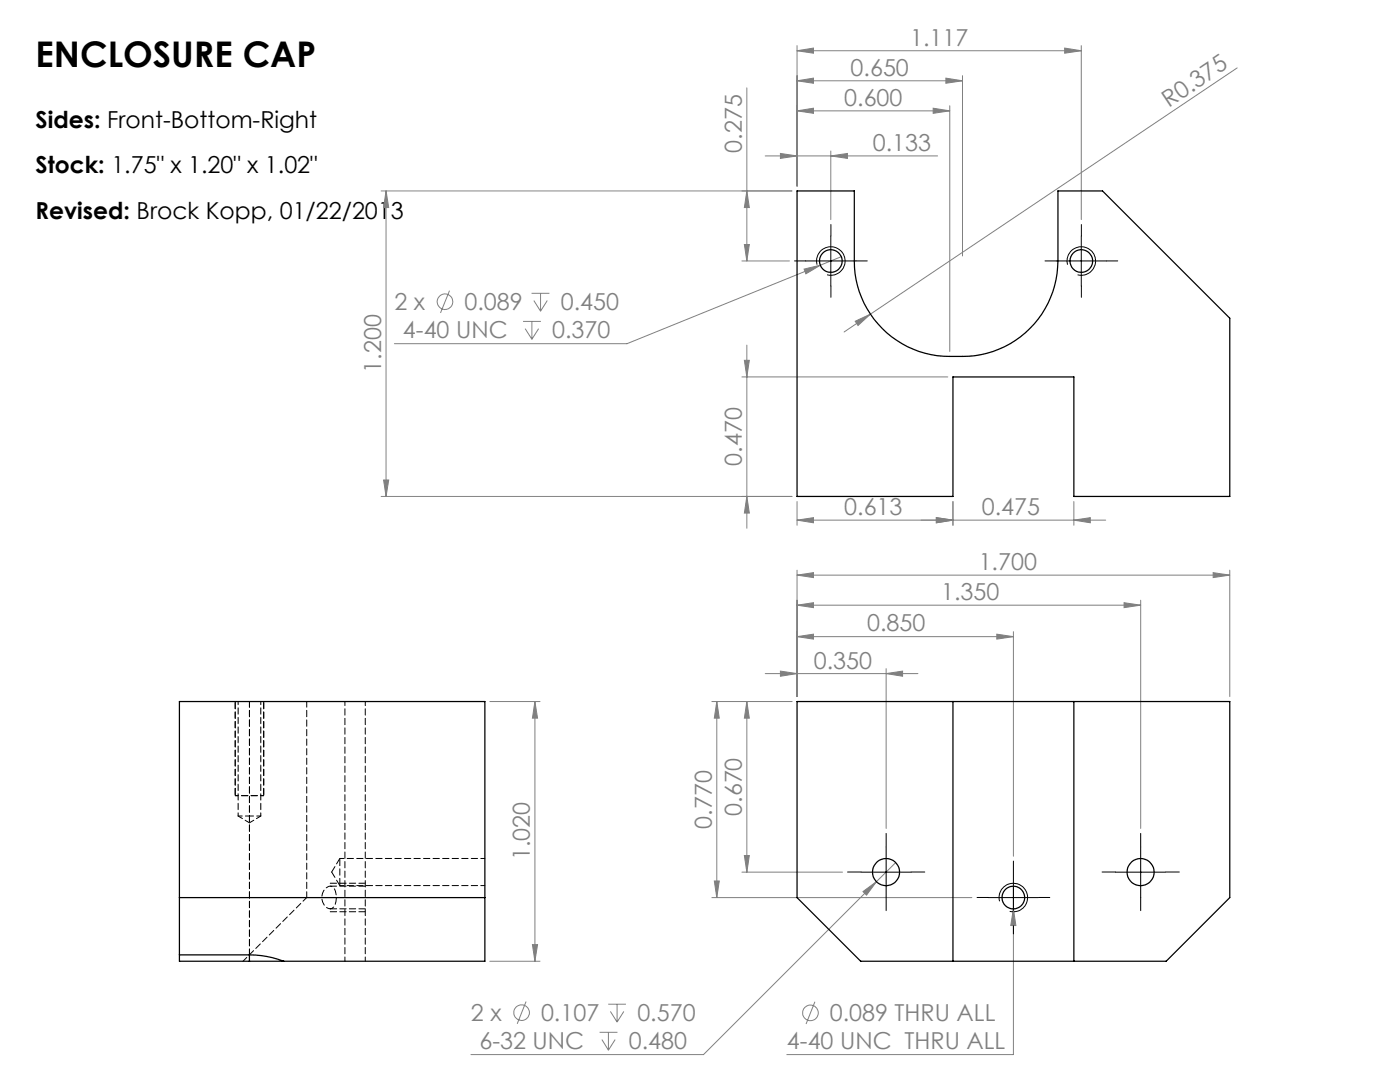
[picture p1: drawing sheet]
<svg xmlns="http://www.w3.org/2000/svg" width="279mm" height="216mm" viewBox="0 0 279 216" stroke-linecap="round" stroke-linejoin="round" font-family="sans-serif">
<g fill="none" stroke="#808080" stroke-width=".2">
<path d="M149 17.5v34.6M159.1 16.1l3.2-.5v1zM159.1 10.1l3.2-.5v1zM159.1 9.1v28M159.1 16.1h33M159.1 10.1h56.7M188.8 15.6l3.3 .5-3.3 .5zM192.1 15.1v36M212.5 9.6l3.3 .5-3.3 .5zM215.8 9.1v34.7M246.9 13.5l-73.2 49.2M76.1 38.1h81.9"/>
<path d="M77 38.1l.6 3.3h-1zM77 38.1v61M149 38.1l.5 3.3h-.9zM152.7 31.1h34.4M155.8 30.6l3.3 .5-3.3 .5zM159.1 22.1l3.2-.5v1zM159.1 22.1h30.4M165.8 31.1l3.3-.5v1zM165.8 30.1v13.7M186.2 21.6l3.3 .5-3.3 .5zM189.5 21.1v49M89.7 58l-1.8 4.4"/>
<path d="M106.1 58.5h3.5M106.5 60l1.4 2.1M107.9 58.5v3.6M109.2 60l-1.3 2.1M148.1 52.1h9.5M148.6 48.8h.9l-.5 3.3zM160.5 53.7l3.2-.8-2.9 1.7zM167.9 51.2l-42.8 17.4h-46.4M104.4 64.1h3.5M104.8 65.6l1.4 2.1M106.2 64.1v3.6M107.5 65.6l-1.3 2.1"/>
<path d="M148.1 75.2h41.1M148.6 71.9h.9l-.5 3.3zM149 68.9v36.5M170.7 64.1l3-1.4-2.5 2.2zM173.7 62.7l-5.2 3.6M76.1 99.1h81.9M76.6 95.8h1l-.6 3.3zM149 99.1l.5 3.3h-.9zM159.1 114.8l3.2-.5v1zM159.1 103.8l3.2-.5v1zM159.1 100.1v4.7M159.1 113.8v25.2"/>
<path d="M159.1 114.8h86.3M159.1 103.8h61.6M186.9 103.3l3.3 .5-3.3 .5zM190.2 100.1v4.7M214.3 103.8l3.3-.5v1zM214.3 100.1v4.7M227.6 119.8v45.5M242.1 114.3l3.3 .5-3.3 .5zM245.4 113.8v25.2M97.8 140h10M106.8 140l.5 3.3h-1zM106.8 140v51.8"/>
<path d="M142.1 140h15.9M143.1 140l.4 3.3h-.9zM143.1 140v39.1M149 140l.5 3.3h-.9zM149 140v34M152.7 134.4h30.5M155.8 133.9l3.3 .5-3.3 .5zM159.1 127l3.2-.5v1zM159.1 120.8l3.2-.5v.9zM159.1 127h43.1M159.1 120.8h68.5M176.8 134.4l3.3-.5v1z"/>
<path d="M176.8 133.4v31.9M198.9 126.5l3.3 .5-3.3 .5zM202.2 126v44.9M224.3 120.3l3.3 .5-3.3 .4zM142.1 179.1h51.9M142.6 175.8h.9l-.4 3.3zM148.1 174h20M148.6 170.7h.9l-.5 3.3zM172.2 177.9l2.7-2-2 2.7zM174.9 175.9l-34.5 34.5h-46.4M178.8 172.1l-3.9 3.8M202.2 176.8v33.6h-45.2"/>
<path d="M97.8 191.8h10M105 199.8l-1.8 4.5M106.3 188.5h1l-.5 3.3zM162.6 199.9l-1.7 4.4M202.2 181.4l.5 3.3h-1zM119.7 206h3.5M120.1 207.4l1.3 2.1M121.4 200.4h3.5M121.4 206v3.5M121.8 201.8l1.4 2.1M122.8 207.4l-1.4 2.1M123.2 200.4v3.5"/>
<path d="M124.5 201.8l-1.3 2.1"/>
<circle cx="88.8" cy="60.2" r="1.55"/>
<circle cx="104.1" cy="202.1" r="1.55"/>
<circle cx="161.7" cy="202.1" r="1.56"/>
</g>
<g fill="none" stroke="#000" stroke-width=".2">
<path d="M160.8 52.1h10M163.1 52.8a2.85 2.85 0 0 1 2.5-3.6 2.85 2.85 0 0 1 3 3.1 2.85 2.85 0 0 1-3.5 2.5M165.8 47.1v10M210.8 52.1h10M213 52.8a2.85 2.85 0 0 1 2.5-3.6 2.85 2.85 0 0 1 3.1 3.1 2.85 2.85 0 0 1-3.5 2.5M215.8 47.1v10M171.8 174h10M176.8 169v10M197.2 179.1h10M199.5 179.8a2.85 2.85 0 0 1 2.5-3.5 2.85 2.85 0 0 1 3.1 3.1 2.85 2.85 0 0 1-3.6 2.5M202.2 174.1v10M222.6 174h10"/>
<path d="M227.6 169v10"/>
</g>
<g fill="none" stroke="#000" stroke-width=".2" stroke-dasharray="15.2 1.3 1.3 1.3">
<path d="M160.8 52.1h-2.2M165.8 47.1v-2.3M165.8 57.1v2.2M170.8 52.1h2.3M210.8 52.1h-2.2M215.8 47.1v-2.3M215.8 57.1v2.2M220.8 52.1h2.3M171.8 174h-2.7M176.8 169v-2.7M176.8 179v2.7M181.8 174h2.8"/>
<path d="M197.2 179.1h-2.2M202.2 174.1v-2.3M207.2 179.1h2.3M222.6 174h-2.7M227.6 169v-2.7M227.6 179v2.7M232.6 174h2.8M202.2 184.1v2.2"/>
</g>
<path d="M46.9 140v18.8M52.6 140v18.8" fill="none" stroke="#000" stroke-width=".2" stroke-dasharray="1.3 .6" stroke-dashoffset="-.2"/>
<path d="M46.9 158.8h5.7" fill="none" stroke="#000" stroke-width=".2" stroke-dasharray="1.3 .6" stroke-dashoffset=".6"/>
<path d="M72.9 176.2h-7M72.9 181.9h-7" fill="none" stroke="#000" stroke-width=".2" stroke-dasharray="1.3 .6"/>
<g fill="#808080">
<path d="M170.7 64.1l3-1.4-2.5 2.2z"/>
<path d="M155.8 133.9l3.3 .5-3.3 .5zM176.8 134.4l3.3-.5v1zM159.1 127l3.2-.5v1zM198.9 126.5l3.3 .5-3.3 .5zM159.1 120.8l3.2-.5v.9zM224.3 120.3l3.3 .5-3.3 .4zM159.1 114.8l3.2-.5v1zM242.1 114.3l3.3 .5-3.3 .5zM172.2 177.9l.7 .7 2-2.7zM202.2 181.4l-.5 3.3h1zM155.8 30.6l3.3 .5-3.3 .5zM165.8 31.1l3.3-.5v1zM159.1 22.1l3.2-.5v1zM186.2 21.6l3.3 .5-3.3 .5zM159.1 16.1l3.2-.5v1zM188.8 15.6l3.3 .5-3.3 .5zM159.1 10.1l3.2-.5v1zM212.5 9.6l3.3 .5-3.3 .5zM160.5 53.7l.3 .9 2.9-1.7zM159.1 103.8l3.2-.5v1zM186.9 103.3l3.3 .5-3.3 .5z"/>
<path d="M149 99.1l.5 3.3h-.9zM148.6 71.9h.9l-.5 3.3zM76.6 95.8h1l-.6 3.3zM77 38.1l.6 3.3h-1z"/>
<path d="M149 140l.5 3.3h-.9zM148.6 170.7h.9l-.5 3.3zM143.1 140l.4 3.3h-.9zM142.6 175.8h.9l-.4 3.3zM149 38.1l.5 3.3h-.9zM148.6 48.8h.9l-.5 3.3zM106.8 140l.5 3.3h-1zM106.3 188.5h1l-.5 3.3z"/>
<path d="M186.9 103.3l3.3 .5-3.3 .5zM214.3 103.8l3.3-.5v1z"/>
</g>
<g fill="none" stroke="#000" stroke-width=".25">
<path d="M159.1 38.1h11.4v14a19 19 0 0 0 19 19 20.1 20.1 0 0 0 14.2-3.9 19.1 19.1 0 0 0 7.4-15.1v-14h8.9l25.4 25.4v35.6h-31.1v-23.9h-24.1v23.9h-31.1zM159.1 140h86.3v39.1l-12.7 12.7h-60.9l-12.7-12.7zM190.2 140v51.8M214.3 140v51.8M35.8 179.1h61M35.8 190.5h14M49.8 190.5l3.4 .4 3.4 .9M49.8 191.8h6.8M49.8 191.8h-14v-51.8h61v51.8h-40.2M49.8 190.5v1.3"/>
<circle cx="165.8" cy="52.1" r="2.26"/>
<circle cx="215.8" cy="52.1" r="2.26"/>
<circle cx="176.8" cy="174" r="2.71"/>
<circle cx="202.2" cy="179.1" r="2.26"/>
<circle cx="227.6" cy="174" r="2.71"/>
</g>
<path d="M47.5 162.8h2.3M49.8 162.8h2.2M65.9 181.3a2.37 2.37 0 0 1-1.7-2.2 2.37 2.37 0 0 1 1.7-2.3 1.5 1.5 0 0 1 1.2 1.7 2.99 2.99 0 0 1-.8 2.8h-.4" fill="none" stroke="#000" stroke-width=".2" stroke-dasharray="1.3 .6" stroke-dashoffset=".5"/>
<path d="M72.9 140v51.8M67.8 176.7h29M96.8 171.3h-29M68.8 191.8v-51.8" fill="none" stroke="#000" stroke-width=".2" stroke-dasharray="1.3 .6" stroke-dashoffset=".4"/>
<path d="M61.2 179.1v-39.1M49.8 190.5v-50.5" fill="none" stroke="#000" stroke-width=".2" stroke-dasharray="1.3 .6" stroke-dashoffset=".1"/>
<path d="M67.8 171.3v5.4" fill="none" stroke="#000" stroke-width=".2" stroke-dasharray="1.3 .6" stroke-dashoffset="-.2"/>
<path d="M61.2 179.1l-12.7 12.7" fill="none" stroke="#000" stroke-width=".2" stroke-dasharray="1.3 .6" stroke-dashoffset=".2"/>
<path d="M47.5 140v22.8M52 162.8v-22.8" fill="none" stroke="#000" stroke-width=".2" stroke-dasharray="1.3 .6" stroke-dashoffset=".6"/>
<path d="M47.5 162.8l2.3 1.4M49.8 164.2l2.2-1.4" fill="none" stroke="#000" stroke-width=".2" stroke-dasharray="1.3 .6" stroke-dashoffset=".3"/>
<path d="M66.2 174l1.6 2.7M67.8 171.3l-1.6 2.7M72.9 176.8h-7M65.9 181.3h7" fill="none" stroke="#000" stroke-width=".2" stroke-dasharray="1.3 .6"/>
<text font-size="7.1" x="7.1" y="13.4">ENCLOSURE CAP</text>
<g font-size="4.7" fill="#808080">
<text x="181.6" y="9.1">1.117</text>
<text x="169.8" y="15.1">0.650</text>
<text x="168.5" y="21.1">0.600</text>
<text x="233.3" y="21.5" transform="rotate(-34 233.3 21.5)">R0.375</text>
<text x="148.1" y="30.5" transform="rotate(-90 148.1 30.5)">0.275</text>
<text x="174.2" y="30.1">0.133</text>
<text x="78.7" y="61.9">2 x</text>
<text x="92.7" y="61.9">0.089</text>
<text x="111.9" y="61.9">0.450</text>
<text x="80.4" y="67.5">4-40 UNC</text>
<text x="110.2" y="67.5">0.370</text>
<text x="76.1" y="74.4" transform="rotate(-90 76.1 74.4)">1.200</text>
<text x="148.1" y="92.9" transform="rotate(-90 148.1 92.9)">0.470</text>
<text x="168.5" y="102.8">0.613</text>
<text x="196" y="102.8">0.475</text>
<text x="195.3" y="113.7">1.700</text>
<text x="187.8" y="119.7">1.350</text>
<text x="173" y="126">0.850</text>
<text x="162.4" y="133.4">0.350</text>
<text x="142.1" y="165.3" transform="rotate(-90 142.1 165.3)">0.770</text>
<text x="148.1" y="162.8" transform="rotate(-90 148.1 162.8)">0.670</text>
<text x="105.8" y="171.7" transform="rotate(-90 105.8 171.7)">1.020</text>
<text x="94" y="203.8">2 x</text>
<text x="108" y="203.8">0.107</text>
<text x="127.2" y="203.8">0.570</text>
<text x="165.6" y="203.8">0.089 THRU ALL</text>
<text x="95.7" y="209.4">6-32 UNC</text>
<text x="125.5" y="209.4">0.480</text>
<text x="157.1" y="209.4">4-40 UNC THRU ALL</text>
</g>
<g font-size="4.7">
<text x="7.1" y="25.5">Sides: Front-Bottom-Right</text>
<text x="7.1" y="34.6">Stock: 1.75&quot; x 1.20&quot; x 1.02&quot;</text>
<text x="7.1" y="43.6">Revised: Brock Kopp, 01/22/2013</text>
</g>
</svg>
